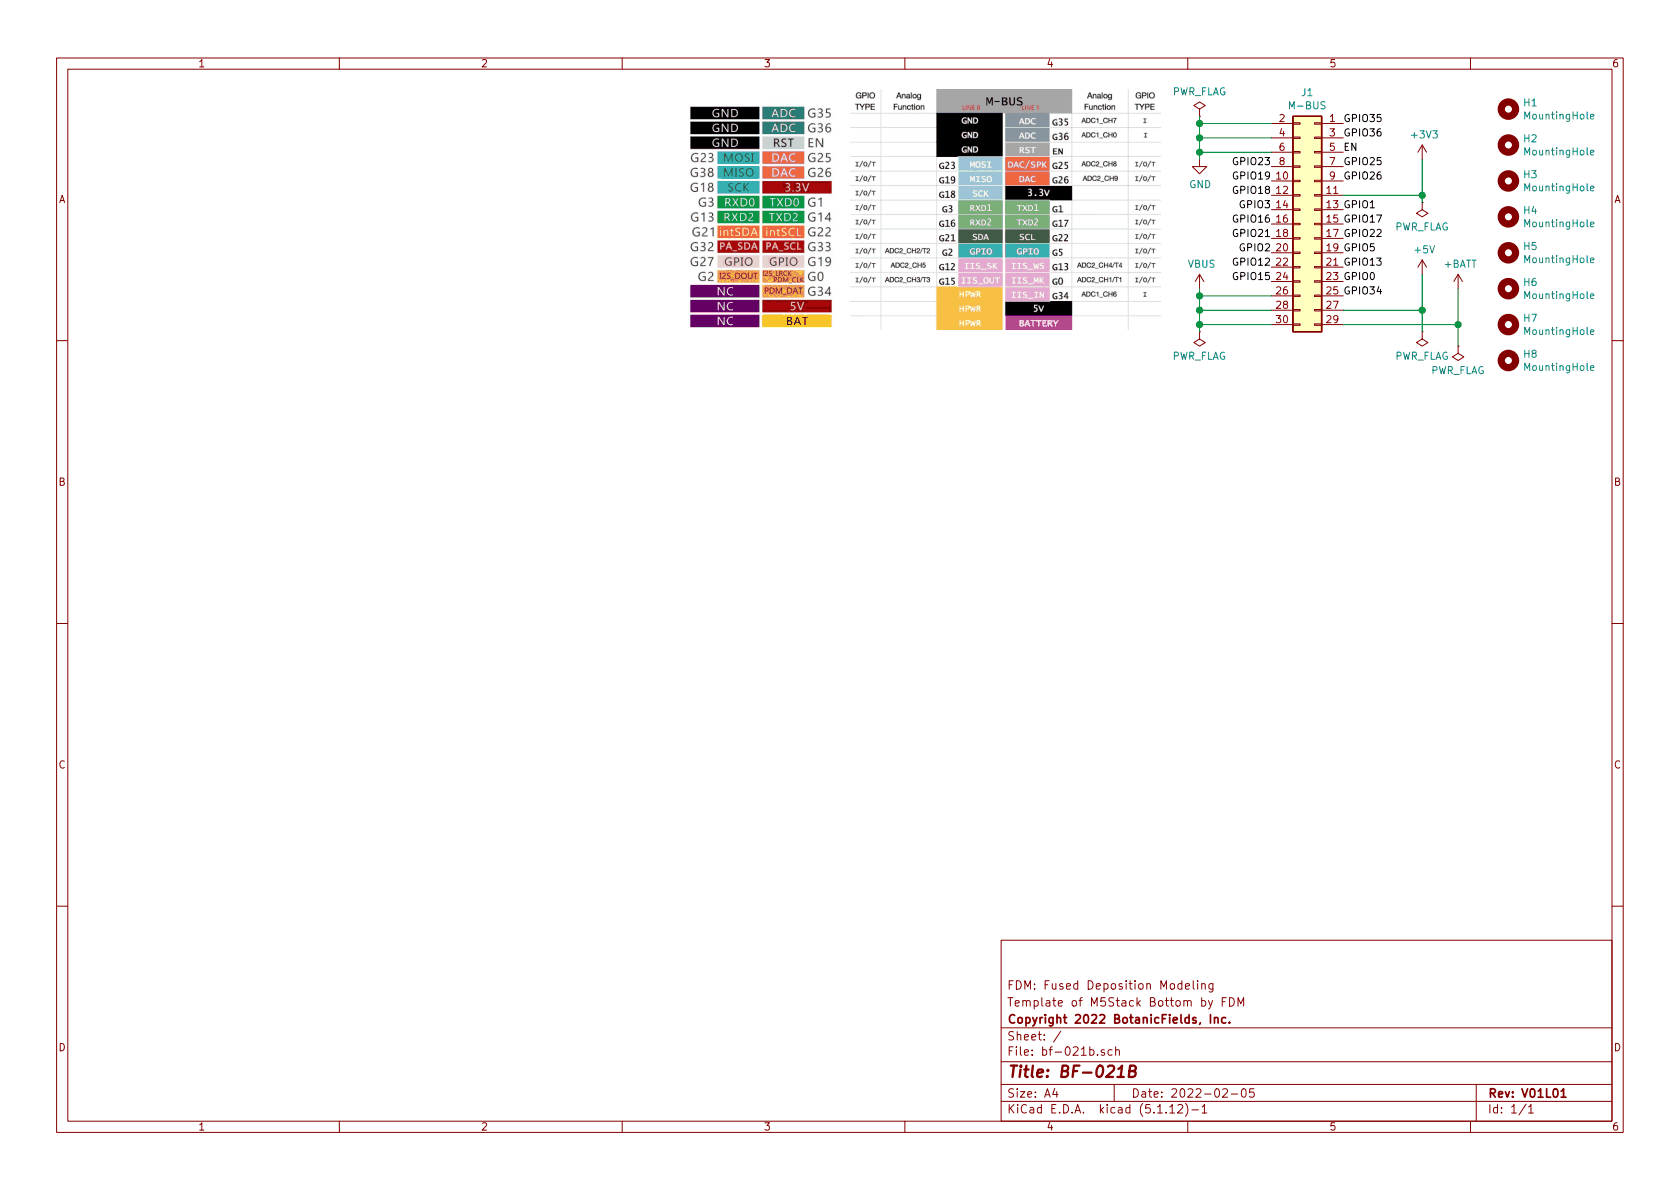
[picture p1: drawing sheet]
EESchema Schematic File Version 4
EELAYER 30 0
EELAYER END
$Descr A4 11693 8268
encoding utf-8
Sheet 1 1
Title "BF-021B"
Date "2022-02-05"
Rev "V01L01"
Comp "Copyright 2022 BotanicFields, Inc."
Comment1 "Template of M5Stack Bottom by FDM"
Comment2 "FDM: Fused Deposition Modeling"
Comment3 ""
Comment4 ""
$EndDescr
Text Label 8850 1150 2    50   ~ 0
GPIO23
Text Label 8850 1250 2    50   ~ 0
GPIO19
Text Label 8850 1350 2    50   ~ 0
GPIO18
Text Label 8850 1450 2    50   ~ 0
GPIO3
Text Label 8850 1550 2    50   ~ 0
GPIO16
Text Label 8850 1650 2    50   ~ 0
GPIO21
Text Label 8850 1750 2    50   ~ 0
GPIO2
Text Label 8850 1850 2    50   ~ 0
GPIO12
Text Label 8850 1950 2    50   ~ 0
GPIO15
Text Label 9350 850  0    50   ~ 0
GPIO35
Text Label 9350 950  0    50   ~ 0
GPIO36
Text Label 9350 1050 0    50   ~ 0
EN
Text Label 9350 1150 0    50   ~ 0
GPIO25
Text Label 9350 1250 0    50   ~ 0
GPIO26
Text Label 9350 1450 0    50   ~ 0
GPIO1
Text Label 9350 1550 0    50   ~ 0
GPIO17
Text Label 9350 1750 0    50   ~ 0
GPIO5
Text Label 9350 1850 0    50   ~ 0
GPIO13
Text Label 9350 1950 0    50   ~ 0
GPIO0
Text Label 9350 2050 0    50   ~ 0
GPIO34
$Comp
L power:+3V3 #PWR015
U 1 1
P 9900 1100
F 0 "#PWR015" H 9900 950 50  0001 C CNN
F 1 "+3V3" H 9915 1273 50  0000 C CNN
F 2 "" H 9900 1100 50  0001 C CNN
F 3 "" H 9900 1100 50  0001 C CNN
	1    9900 1100
	1    0    0    -1  
$EndComp
$Comp
L power:+5V #PWR019
U 1 1
P 9900 1900
F 0 "#PWR019" H 9900 1750 50  0001 C CNN
F 1 "+5V" H 9915 2073 50  0000 C CNN
F 2 "" H 9900 1900 50  0001 C CNN
F 3 "" H 9900 1900 50  0001 C CNN
	1    9900 1900
	1    0    0    -1  
$EndComp
$Comp
L power:+BATT #PWR022
U 1 1
P 10150 2000
F 0 "#PWR022" H 10150 1850 50  0001 C CNN
F 1 "+BATT" H 10165 2173 50  0000 C CNN
F 2 "" H 10150 2000 50  0001 C CNN
F 3 "" H 10150 2000 50  0001 C CNN
	1    10150 2000
	1    0    0    -1  
$EndComp
$Comp
L power:GND #PWR017
U 1 1
P 8350 1100
F 0 "#PWR017" H 8350 850 50  0001 C CNN
F 1 "GND" H 8355 927 50  0000 C CNN
F 2 "" H 8350 1100 50  0001 C CNN
F 3 "" H 8350 1100 50  0001 C CNN
	1    8350 1100
	1    0    0    -1  
$EndComp
$Comp
L power:PWR_FLAG #FLG04
U 1 1
P 9900 2300
F 0 "#FLG04" H 9900 2375 50  0001 C CNN
F 1 "PWR_FLAG" H 9900 2473 50  0000 C CNN
F 2 "" H 9900 2300 50  0001 C CNN
F 3 "~" H 9900 2300 50  0001 C CNN
	1    9900 2300
	-1   0    0    1   
$EndComp
$Comp
L power:PWR_FLAG #FLG06
U 1 1
P 10150 2400
F 0 "#FLG06" H 10150 2475 50  0001 C CNN
F 1 "PWR_FLAG" H 10150 2573 50  0000 C CNN
F 2 "" H 10150 2400 50  0001 C CNN
F 3 "~" H 10150 2400 50  0001 C CNN
	1    10150 2400
	-1   0    0    1   
$EndComp
Wire Wire Line
	9350 2150 9900 2150
Connection ~ 8350 950 
Wire Wire Line
	8350 950  8350 850 
Connection ~ 8350 1050
Wire Wire Line
	8350 1050 8350 950 
$Comp
L power:PWR_FLAG #FLG02
U 1 1
P 8350 800
F 0 "#FLG02" H 8350 875 50  0001 C CNN
F 1 "PWR_FLAG" H 8350 973 50  0000 C CNN
F 2 "" H 8350 800 50  0001 C CNN
F 3 "~" H 8350 800 50  0001 C CNN
	1    8350 800 
	1    0    0    -1  
$EndComp
Wire Wire Line
	9350 2250 10150 2250
Wire Wire Line
	10150 2000 10150 2250
Wire Wire Line
	9900 1900 9900 2150
Wire Wire Line
	9900 1100 9900 1350
$Comp
L power:VBUS #PWR021
U 1 1
P 8350 2000
F 0 "#PWR021" H 8350 1850 50  0001 C CNN
F 1 "VBUS" H 8365 2173 50  0000 C CNN
F 2 "" H 8350 2000 50  0001 C CNN
F 3 "" H 8350 2000 50  0001 C CNN
	1    8350 2000
	1    0    0    -1  
$EndComp
$Comp
L power:PWR_FLAG #FLG05
U 1 1
P 8350 2300
F 0 "#FLG05" H 8350 2375 50  0001 C CNN
F 1 "PWR_FLAG" H 8350 2473 50  0000 C CNN
F 2 "" H 8350 2300 50  0001 C CNN
F 3 "~" H 8350 2300 50  0001 C CNN
	1    8350 2300
	-1   0    0    1   
$EndComp
Wire Wire Line
	8350 2000 8350 2050
Wire Wire Line
	8350 2250 8350 2150
Connection ~ 8350 2050
Connection ~ 8350 2150
Wire Wire Line
	8350 2150 8350 2050
Connection ~ 8350 2250
Connection ~ 8350 850 
Wire Wire Line
	8350 1050 8350 1100
Text Label 9350 1650 0    50   ~ 0
GPIO22
$Comp
L Mechanical:MountingHole H1
U 1 1
P 10500 750
F 0 "H1" H 10600 796 50  0000 L CNN
F 1 "MountingHole" H 10600 705 50  0000 L CNN
F 2 "bf:BF@MountingHole_3.2mm_M3" H 10500 750 50  0001 C CNN
F 3 "~" H 10500 750 50  0001 C CNN
	1    10500 750 
	1    0    0    -1  
$EndComp
$Comp
L Mechanical:MountingHole H2
U 1 1
P 10500 1000
F 0 "H2" H 10600 1046 50  0000 L CNN
F 1 "MountingHole" H 10600 955 50  0000 L CNN
F 2 "bf:BF@MountingHole_3.2mm_M3" H 10500 1000 50  0001 C CNN
F 3 "~" H 10500 1000 50  0001 C CNN
	1    10500 1000
	1    0    0    -1  
$EndComp
$Comp
L Mechanical:MountingHole H3
U 1 1
P 10500 1250
F 0 "H3" H 10600 1296 50  0000 L CNN
F 1 "MountingHole" H 10600 1205 50  0000 L CNN
F 2 "bf:BF@MountingHole_3.2mm_M3" H 10500 1250 50  0001 C CNN
F 3 "~" H 10500 1250 50  0001 C CNN
	1    10500 1250
	1    0    0    -1  
$EndComp
$Comp
L Mechanical:MountingHole H4
U 1 1
P 10500 1500
F 0 "H4" H 10600 1546 50  0000 L CNN
F 1 "MountingHole" H 10600 1455 50  0000 L CNN
F 2 "bf:BF@MountingHole_3.2mm_M3" H 10500 1500 50  0001 C CNN
F 3 "~" H 10500 1500 50  0001 C CNN
	1    10500 1500
	1    0    0    -1  
$EndComp
$Comp
L Mechanical:MountingHole H5
U 1 1
P 10500 1750
F 0 "H5" H 10600 1796 50  0000 L CNN
F 1 "MountingHole" H 10600 1705 50  0000 L CNN
F 2 "bf:BF@MountingHole_2.2mm_M2" H 10500 1750 50  0001 C CNN
F 3 "~" H 10500 1750 50  0001 C CNN
	1    10500 1750
	1    0    0    -1  
$EndComp
$Comp
L Mechanical:MountingHole H6
U 1 1
P 10500 2000
F 0 "H6" H 10600 2046 50  0000 L CNN
F 1 "MountingHole" H 10600 1955 50  0000 L CNN
F 2 "bf:BF@MountingHole_2.2mm_M2" H 10500 2000 50  0001 C CNN
F 3 "~" H 10500 2000 50  0001 C CNN
	1    10500 2000
	1    0    0    -1  
$EndComp
$Comp
L Mechanical:MountingHole H7
U 1 1
P 10500 2250
F 0 "H7" H 10600 2296 50  0000 L CNN
F 1 "MountingHole" H 10600 2205 50  0000 L CNN
F 2 "bf:BF@MountingHole_2.2mm_M2" H 10500 2250 50  0001 C CNN
F 3 "~" H 10500 2250 50  0001 C CNN
	1    10500 2250
	1    0    0    -1  
$EndComp
$Comp
L Mechanical:MountingHole H8
U 1 1
P 10500 2500
F 0 "H8" H 10600 2546 50  0000 L CNN
F 1 "MountingHole" H 10600 2455 50  0000 L CNN
F 2 "bf:BF@MountingHole_2.2mm_M2" H 10500 2500 50  0001 C CNN
F 3 "~" H 10500 2500 50  0001 C CNN
	1    10500 2500
	1    0    0    -1  
$EndComp
Connection ~ 9900 1350
Wire Wire Line
	9900 1350 9350 1350
Connection ~ 9900 2150
Connection ~ 10150 2250
Wire Wire Line
	8850 1050 8350 1050
Wire Wire Line
	8850 950  8350 950 
Wire Wire Line
	8850 2250 8350 2250
Wire Wire Line
	8850 2150 8350 2150
Wire Wire Line
	8350 2050 8850 2050
Wire Wire Line
	8350 850  8850 850 
$Comp
L Connector_Generic:Conn_02x15_Odd_Even J1
U 1 1
P 9150 1550
F 0 "J1" H 9200 2467 50  0000 C CNN
F 1 "M-BUS" H 9200 2376 50  0000 C CNN
F 2 "bf:BF@M5Stack_MBUS_Bottom" H 9150 1550 50  0001 C CNN
F 3 "~" H 9150 1550 50  0001 C CNN
	1    9150 1550
	-1   0    0    -1  
$EndComp
Wire Wire Line
	8350 2300 8350 2250
Wire Wire Line
	8350 800  8350 850 
Wire Wire Line
	10150 2400 10150 2250
Wire Wire Line
	9900 2150 9900 2300
$Comp
L power:PWR_FLAG #FLG0101
U 1 1
P 9900 1400
F 0 "#FLG0101" H 9900 1475 50  0001 C CNN
F 1 "PWR_FLAG" H 9900 1573 50  0000 C CNN
F 2 "" H 9900 1400 50  0001 C CNN
F 3 "~" H 9900 1400 50  0001 C CNN
	1    9900 1400
	-1   0    0    1   
$EndComp
Wire Wire Line
	9900 1400 9900 1350
$EndSCHEMATC
